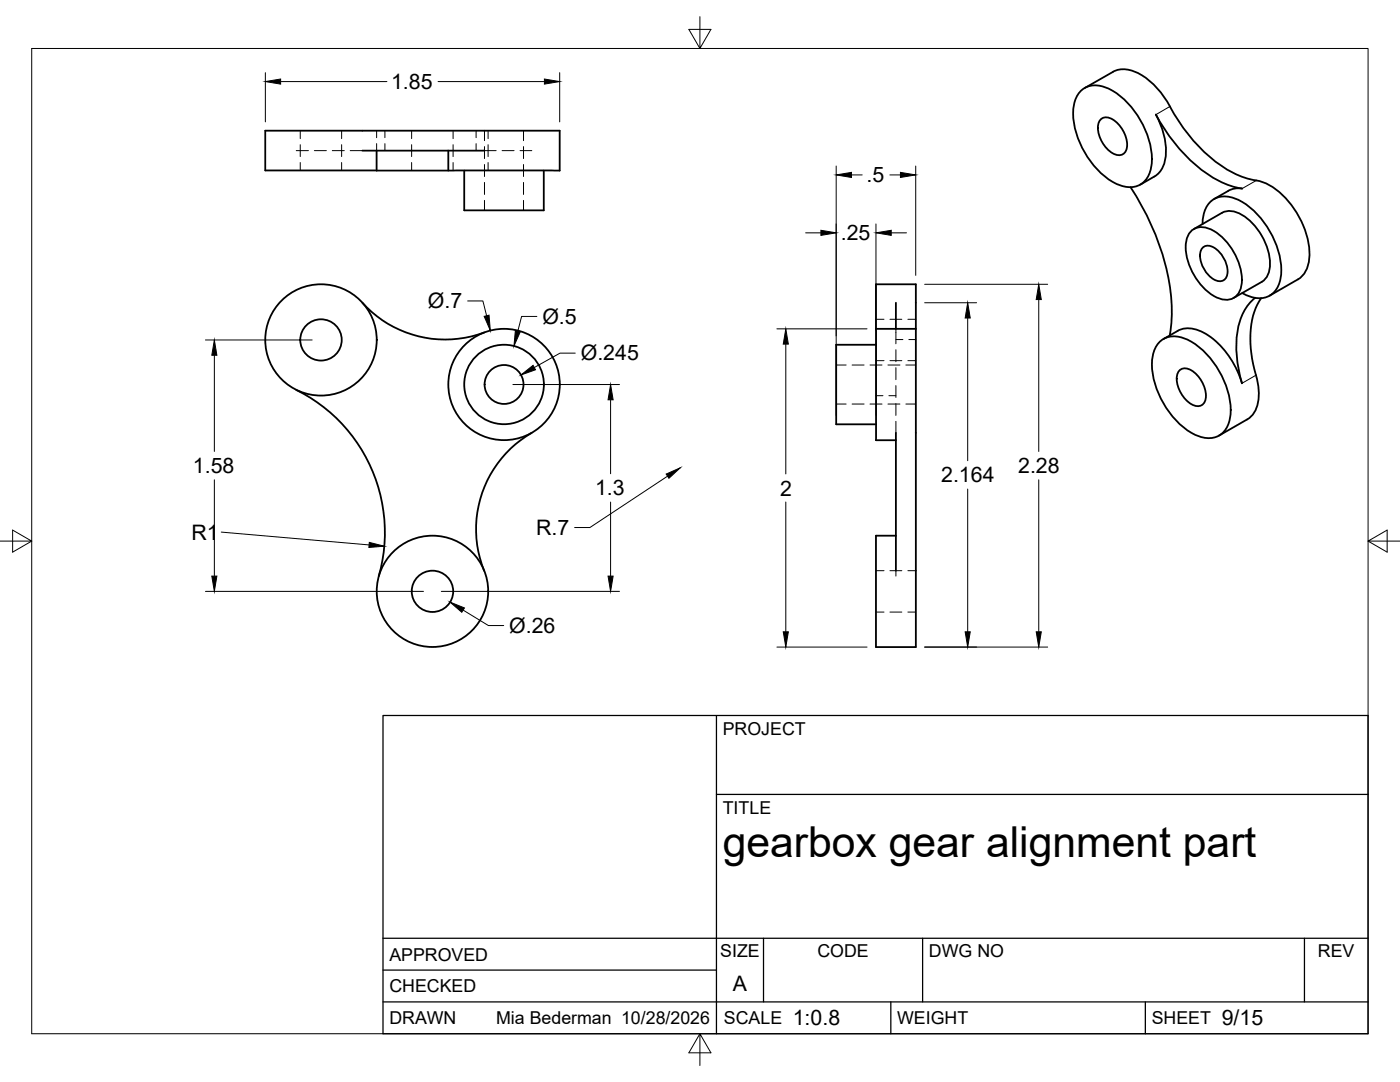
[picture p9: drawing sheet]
<svg xmlns="http://www.w3.org/2000/svg" width="279mm" height="216mm" viewBox="0 0 279 216" stroke-linecap="round" stroke-linejoin="round" font-family="sans-serif">
<!-- layer: Visible -->
<g fill="none" stroke="#000" stroke-width=".36">
<path d="M215.8 18a4.6 4.6 0 0 1 5.2-.4 16.7 16.7 0 0 1 8.8 15.3 4.5 4.5 0 0 1-6.7 3.9 16.7 16.7 0 0 1-8.9-15.3 5.4 5.4 0 0 1 1.6-3.5zM222.1 14.4l-5.6 3.2M222.1 14.3a5.7 5.7 0 0 1 5.8 .7 18.3 18.3 0 0 1 6.5 7.8 30.3 30.3 0 0 0 12.6 12.1 18.2 18.2 0 0 0 4.6 1.3 15.1 15.1 0 0 1 8.5 8.8 11.4 11.4 0 0 1 .6 8.9l-1 1.4-.7 .5M52.9 26.1h58.8v7.9h-58.8zM72.3 30.1h24.4M75.2 30.1v3.9M89.5 30.1v3.9M92.6 34v8h15.9v-8M219.7 23.8a2.61 2.61 0 0 1 3.5 .9 5.5 5.5 0 0 1 1.5 5.5 1.71 1.71 0 0 1-2.7 .4 6.2 6.2 0 0 1-2.8-5.8zM225.6 37.3a47.4 47.4 0 0 1 8.3 24.9l-.5 4.7M230.4 35.2l-2.8 1.7M230.4 35.2a5.5 5.5 0 0 0 2.3-4.8 15.5 15.5 0 0 0-2-7.5 30.9 30.9 0 0 0 13.5 13.6l2.5 .9 1.2 .2h-1.5l-1.3 .5"/>
<path d="M245.1 38.1l-2.8 1.6M237.7 46.1a3.6 3.6 0 0 1 4.5 0 12.1 12.1 0 0 1 5.6 10.7 3.1 3.1 0 0 1-4.6 2.7 11.9 11.9 0 0 1-6.5-11.2l.2-.9zM238.3 45.7l5.6-3.2a4.5 4.5 0 0 1 4.8 .9 12.1 12.1 0 0 1 4.7 10.2 3.5 3.5 0 0 1-1.6 2.6l-5.6 3.3M240 44.7a5.2 5.2 0 0 1 3.1-5.3 6.8 6.8 0 0 1 5.8 1.5 17.6 17.6 0 0 1 6.8 13 5.3 5.3 0 0 1-3 5.4 5.8 5.8 0 0 1-4.8-.8M240.1 49.3a2.46 2.46 0 0 1 3.2 1 5.1 5.1 0 0 1 1.4 5.1 1.62 1.62 0 0 1-2.5 .3 5.8 5.8 0 0 1-2.6-5.4zM250.5 59.4a11 11 0 0 0-3.7 8.1 25.3 25.3 0 0 0 1.1 9 17 17 0 0 0-8.3-10.4 5 5 0 0 0-4.6-.1M251.7 59.5a15.4 15.4 0 0 0-2 11.1l.7 3.2a11 11 0 0 1 .1 8.2l-1 1.2-.6 .5-5.6 3.2M259 55.8l-5.6 3.2M59.1 77.8a31.7 31.7 0 0 1 16.5 37.2M72.3 60.4a22.3 22.3 0 0 0 24.4 5.9M174.8 68.8h-7.9v15.9h7.9M174.8 65.6v22.2h4"/>
<path d="M174.8 65.6v-8.9h8v8.9M174.8 65.6h8M178.8 60.4v5.2M182.8 65.6v63.5h-8v-22.2h4M231.5 68.1a4.6 4.6 0 0 1 5.2-.5 16.7 16.7 0 0 1 8.8 15.4 4.5 4.5 0 0 1-6.7 3.9 16.7 16.7 0 0 1-8.8-15.4 5.4 5.4 0 0 1 1.5-3.4zM235 66l-2.8 1.6M235.5 73.8a2.61 2.61 0 0 1 3.4 1 5.5 5.5 0 0 1 1.5 5.5 1.71 1.71 0 0 1-2.6 .3 6.2 6.2 0 0 1-2.9-5.8zM106.1 86.4a22.2 22.2 0 0 0-9.5 27.5M178.8 86.4v27.5"/>
<circle cx="64.1" cy="67.8" r="4.1"/>
<circle cx="64.1" cy="67.8" r="11.1"/>
<circle cx="100.6" cy="76.7" r="3.9"/>
<circle cx="100.6" cy="76.7" r="11.1"/>
<circle cx="100.6" cy="76.7" r="7.9"/>
<circle cx="86.3" cy="118" r="4.1"/>
<circle cx="86.3" cy="118" r="11.1"/>
</g>
<!-- layer: Hidden -->
<g fill="none" stroke="#000" stroke-width=".2">
<path d="M59.1 30.1h2.5M59.9 26.1v1.6M59.9 28.9v2.3M59.9 32.4v1.6M62.7 30.1h2.4M66.3 30.1h2.4M68.2 26.1v1.6M68.2 28.9v2.3M68.2 32.4v1.6M69.9 30.1h2.4M75.2 26.1v1.4M75.2 28.7v1.4"/>
<path d="M76.8 26.1v1.4M76.8 28.7v1.4M82.1 26.1v1.6M82.1 28.9v2.3M82.1 32.4v1.6M90.4 26.1v1.6M90.4 28.9v2.3M90.4 32.4v1.6M95 26.1v1.4M95 28.7v1.4M96.7 30.1h2.3M96.7 26.1v2"/>
<path d="M96.7 29.3v2.3M96.7 32.8v2.4M96.7 36.4v2.4M96.7 40v2M97.4 26.1v1.6M97.4 28.9v2.3M97.4 32.4v1.6M100.2 30.1h2.4M103.8 30.1h2.3M104.5 26.1v2M104.5 29.3v2.3M104.5 32.8v2.4"/>
<path d="M104.5 36.4v2.4M104.5 40v2M166.9 72.8h2M170.1 72.8h2.3M173.6 72.8h2.4M174.8 72h1.6M174.8 63.7h1.6M174.8 79h1.4M177.2 72.8h2.4M177.4 79h1.4M177.6 72h2.4M177.6 63.7h2.4"/>
<path d="M178.8 76.9v2.4M178.8 73.4v2.4M178.8 69.8v2.4M178.8 65.6v3M178.8 67.8h1.4M180.8 72.8h2M181.2 72h1.6M181.2 63.7h1.6M181.4 67.8h1.4M166.9 80.6h2M170.1 80.6h2.3M173.6 80.6h2.4"/>
<path d="M177.2 80.6h2.4M178.8 84.1v2.3M178.8 80.5v2.4M180.8 80.6h2M174.8 113.9h1.6M177.6 113.9h2.4M178.8 113.9v1.1M181.2 113.9h1.6M174.8 122.1h1.6M177.6 122.1h2.4M181.2 122.1h1.6"/>
</g>
<!-- layer: Visible Narrow -->
<path d="M233.5 21.3l-2.8 1.6M250.7 36l-2.8 1.6M250.7 74.9l-2.9 1.6" fill="none" stroke="#000" stroke-width=".2"/>
<!-- layer: Border -->
<path d="M6.3 9.7h266.7v196.6h-266.7zM139.7 3.3v6.4l2.2-3.8h-4.4l2.2 3.8M0 108h6.3l-3.8-2.2v4.4l3.8-2.2M273 108l3.8 2.2v-4.4l-3.8 2.2h6.4M139.7 206.3l-2.2 3.8h4.4l-2.2-3.8v6.3" fill="none" stroke="#000" stroke-width=".2"/>
<!-- layer: Titleblock -->
<path d="M76.4 142.8h196.6v63.5h-196.6zM143 158.5h130M143 142.8v63.5M76.4 199.9h196.6M76.4 193.6h66.6M76.4 187.2h196.6M152.4 187.2v12.7M177.8 199.9v6.4M184.1 187.2v12.7M228.6 199.9v6.4M260.3 187.2v12.7" fill="none" stroke="#000" stroke-width=".25"/>
<!-- layer: FD_Dimensions -->
<g fill="none" stroke="#000" stroke-width=".2">
<path d="M53 14.5v9.8M56 16.3h21.2M87.4 16.3h21.2M111.7 14.5v9.8M166.9 33.1v49.8M169.9 34.9h2.2M177.6 34.9h2.1M182.8 33.1v21.8M160.8 46.5h3M174.8 44.7v38.2M177.9 46.5h3M184.5 56.7h24.6"/>
<path d="M207.3 59.8v30.3M41 67.8h21.3M42.8 70.9v19.2M93.3 60h3.1l.7 3M102.4 76.7h21.2M107.1 63.1h-3l-.8 3M114.8 70.5h-3l-5.2 2.8M121.9 79.8v14.7M155 65.6h18M156.8 68.7v25.9M184.5 60.4h10.4M193.1 63.5v28.4"/>
<path d="M42.8 95.7v19.3M133.2 95l-15.5 10.3h-3M193.1 97.6v28.5M207.3 95.7v30.4M41 118h43.5M44.2 106.2l29.5 2.5M88.1 118h35.5M121.9 100.2v14.8M156.8 100.2v25.9M92.4 121.7l5.1 3.1h3M155 129.1h18M184.5 129.1h24.6"/>
</g>
<g fill="#000" stroke="#000" stroke-width=".2">
<path d="M53 16.3l3-.5v1zM108.6 15.8l3.1 .5-3.1 .5zM166.9 34.9l3-.5v1zM179.7 34.4l3.1 .5-3.1 .5zM163.8 46l3.1 .5-3.1 .5zM174.8 46.5l3.1-.5v1zM207.3 56.7l.5 3.1h-1zM42.8 67.8l.5 3.1h-1zM96.6 63.1l1-.2 .3 3.1zM102.8 66l1 .2-1.2 2.8zM104 74.8l2.4-1.9 .5 .9zM121.9 76.7l.5 3.1h-1.1z"/>
<path d="M156.8 65.6l.5 3.1h-1zM193.1 60.4l.5 3.1h-1zM132.9 94.6l2.9-1.3-2.3 2.1zM42.3 115h1l-.5 3zM73.7 108.2l3 .8-3.1 .2zM121.3 115h1.1l-.5 3zM89.8 120.1l2.9 1.2-.5 .9zM156.3 126.1h1l-.5 3zM192.6 126.1h1l-.5 3zM206.8 126.1h1l-.5 3z"/>
</g>
<text font-size="8.5" x="144.3" y="171">gearbox gear alignment part</text>
<g font-size="4.3">
<text x="78" y="17.8">1.85</text>
<text x="172.9" y="36.4">.5</text>
<text x="167.8" y="48">.25</text>
<text x="85.4" y="61.5">Ø.7</text>
<text x="108.2" y="64.6">Ø.5</text>
<text x="115.9" y="71.9">Ø.245</text>
<text x="38.5" y="94.4">1.58</text>
<text x="203.2" y="94.4">2.28</text>
<text x="118.8" y="98.9">1.3</text>
<text x="155.7" y="98.9">2</text>
<text x="187.8" y="96.3">2.164</text>
<text x="38.2" y="107.7">R1</text>
<text x="107" y="106.8">R.7</text>
<text x="101.6" y="126.3">Ø.26</text>
<text x="146.3" y="197.7">A</text>
<text x="158.2" y="204.6">1:0.8</text>
<text x="243.8" y="204.6">9/15</text>
</g>
<g font-size="3.5">
<text x="144.3" y="146.6">PROJECT</text>
<text x="144.3" y="162.3">TITLE</text>
<text x="77.7" y="191.7">APPROVED</text>
<text x="143.7" y="191">SIZE</text>
<text x="163.1" y="191">CODE</text>
<text x="185.4" y="191">DWG NO</text>
<text x="263" y="191">REV</text>
<text x="77.7" y="198">CHECKED</text>
<text x="77.7" y="204.4">DRAWN</text>
<text x="99" y="204.4">Mia Bederman 10/28/2026</text>
<text x="144.5" y="204.4">SCALE</text>
<text x="179" y="204.4">WEIGHT</text>
<text x="229.8" y="204.4">SHEET</text>
</g>
</svg>
